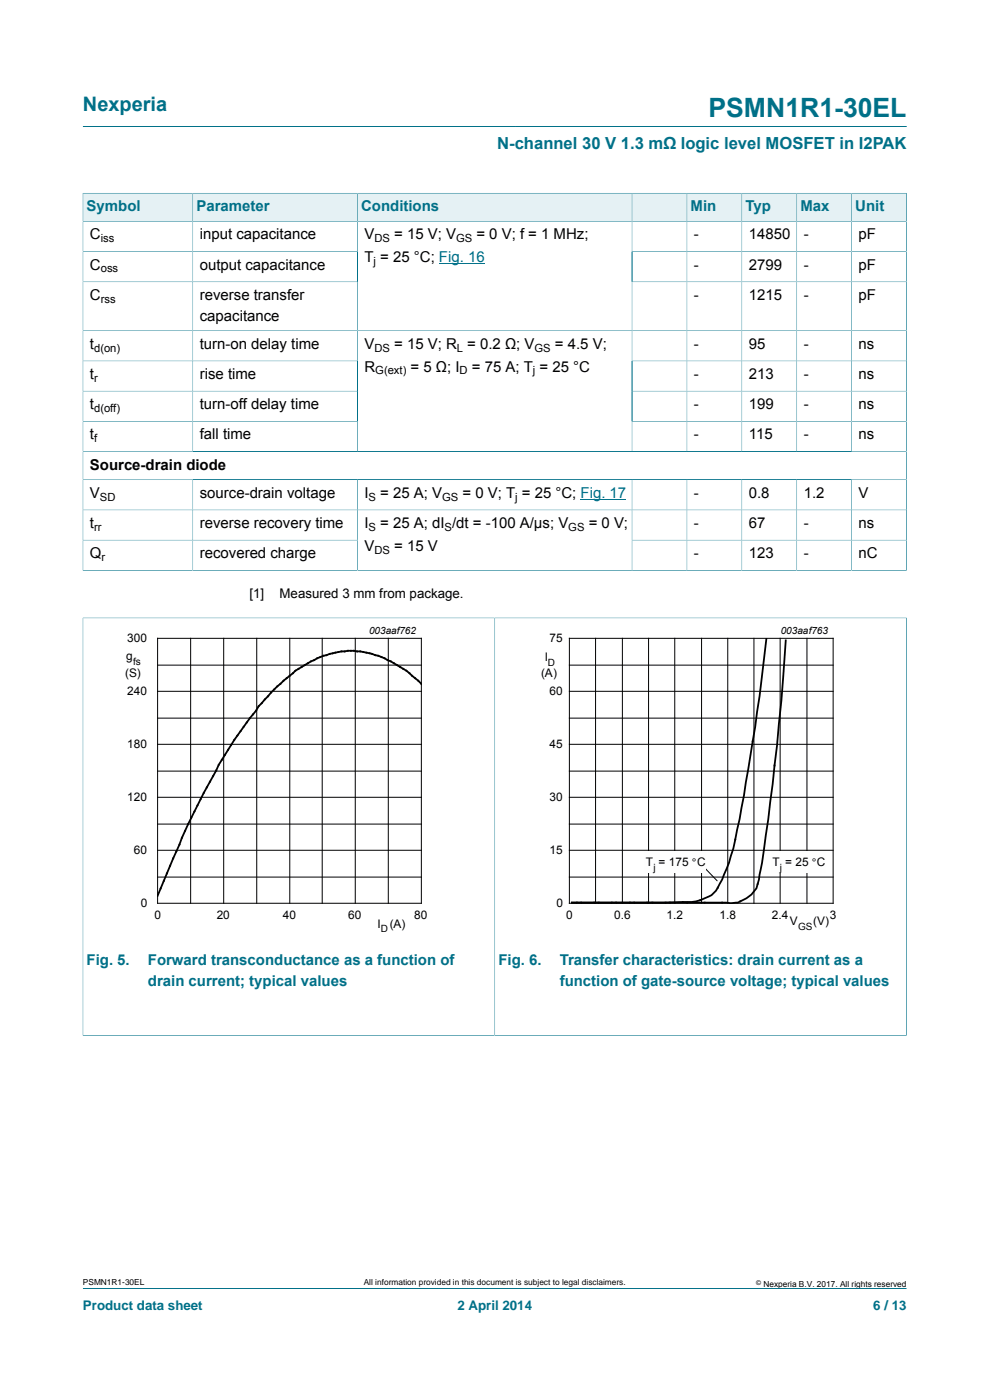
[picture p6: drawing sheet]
<svg xmlns="http://www.w3.org/2000/svg" width="210mm" height="297mm" viewBox="0 0 210 297" stroke-linecap="round" stroke-linejoin="round" font-family="sans-serif">
<path d="M17.6 26.8h174.7M17.6 273.3h174.7" fill="none" stroke="#007088" stroke-width=".21"/>
<path d="M17.7 41.1h23.1v5.8h-23.1z" fill="#e5f1f4"/>
<path d="M17.6 40.9v6.1h23.3v-6h-23.4" fill="none" stroke="#007088" stroke-width=".21"/>
<path d="M41 41.1h34.8v5.8h-34.8z" fill="#e5f1f4"/>
<path d="M40.9 41h34.9v6h-34.9z" fill="none" stroke="#007088" stroke-width=".21"/>
<path d="M75.9 41.1h58.1v5.8h-58.1z" fill="#e5f1f4"/>
<path d="M75.8 41h58.3v6h-58.3z" fill="none" stroke="#007088" stroke-width=".21"/>
<path d="M134.1 41.1h11.5v5.8h-11.5z" fill="#e5f1f4"/>
<path d="M134.1 41h11.6v6h-11.6z" fill="none" stroke="#007088" stroke-width=".21"/>
<path d="M145.8 41.1h11.5v5.8h-11.5z" fill="#e5f1f4"/>
<path d="M145.7 41h11.7v6h-11.7z" fill="none" stroke="#007088" stroke-width=".21"/>
<path d="M157.4 41.1h11.5v5.8h-11.5z" fill="#e5f1f4"/>
<path d="M157.4 41h11.6v6h-11.6z" fill="none" stroke="#007088" stroke-width=".21"/>
<path d="M169.1 41.1h11.5v5.8h-11.5z" fill="#e5f1f4"/>
<path d="M169 41h11.7v6h-11.7z" fill="none" stroke="#007088" stroke-width=".21"/>
<path d="M180.7 41.1h11.5v5.8h-11.5z" fill="#e5f1f4"/>
<g fill="none" stroke="#007088" stroke-width=".21">
<path d="M17.6 53.4h58.2M17.6 59.8h58.2M40.9 47v48.8M75.8 47v48.8M134.1 53.4h58.2M134.1 47v48.8M134.1 59.8h58.2M145.7 47v48.8M157.4 47v48.8M169 47v48.8M192.3 47h-174.7v74.1M192.3 40.9v80.2"/>
<path d="M192.4 41h-11.7v54.8M17.6 70.2h174.7M17.6 76.6h58.2M134.1 76.6h58.2M17.6 83h58.2M17.6 89.4h58.2M17.6 95.8h174.7M134.1 83h58.2M134.1 89.4h58.2M17.6 101.8h174.7M17.6 108.2h174.7M17.6 114.6h58.2"/>
<path d="M40.9 101.8v19.2M75.8 101.8v19.2M134.1 101.8v19.2M134.1 114.6h58.2M145.7 101.8v19.2M157.4 101.8v19.2M169 101.8v19.2M180.7 101.8v19.2M17.5 121h174.9M17.5 131.1h174.9M17.6 131v88.7M104.9 131.1v88.5"/>
<path d="M192.3 131v88.7M17.5 219.6h174.9"/>
</g>
<path d="M93.1 56h9.7M123.2 105.9h9.7" fill="none" stroke="#00f" stroke-width=".21"/>
<g fill="none" stroke="#000" stroke-width=".21">
<path d="M33.4 135.4h56v56.2h-56zM40.4 135.4v56.2M47.5 135.4v56.2M54.5 135.4v56.2M61.5 135.4v56.2M68.3 135.4v56.2M75.4 135.4v56.2M82.4 135.4v56.2M120.8 135.4h55.9v56.2h-55.9zM126.3 135.4v56.2M132 135.4v56.2M137.6 135.4v56.2"/>
<path d="M143.1 135.4v56.2M148.8 135.4v56.2M154.4 135.4v56.2M159.9 135.4v56.2M165.5 135.4v56.2M171.2 135.4v56.2M33.4 152.3h56M33.4 141.1h56M33.4 157.9h56M33.4 146.7h56M120.8 152.3h55.9M120.8 141.1h55.9"/>
<path d="M120.8 157.9h55.9M120.8 146.7h55.9M33.4 174.8h56M33.4 163.6h56M33.4 169.1h56M120.8 174.8h55.9M120.8 163.6h55.9M120.8 169.1h55.9M33.4 186.1h56M33.4 180.4h56M120.8 186.1h55.9M120.8 180.4h55.9"/>
<path d="M148.7 183.3l3.4 3.6"/>
</g>
<path d="M162.6 135.4a491.4 491.4 0 0 1-6.2 40.6 36.5 36.5 0 0 1-4.5 13 7.8 7.8 0 0 1-5.2 2.4l-5.6 .1M166.7 135.9a492.9 492.9 0 0 1-5.7 50.7 5.8 5.8 0 0 1-4 4.6 5.4 5.4 0 0 1-2.9 .3h-32.8h5.7M89.5 145.2l-.1-.1a23.7 23.7 0 0 0-8.5-5.7 17.6 17.6 0 0 0-14.9 .9 26.8 26.8 0 0 0-6.5 4.8l-.7 .5a51.9 51.9 0 0 0-5.8 6.7l-3.3 4.7-3.3 5.3-3.2 5.9a88.8 88.8 0 0 0-5.1 11l-4.7 10.8" fill="none" stroke="#000" stroke-width=".38"/>
<path d="M20.3 132.5h81.9v66.4h-81.9z" fill="none" stroke="#fff" stroke-width=".21"/>
<g fill="#fefefe">
<path d="M163.5 180.6h11.6v4.5h-11.6z" fill-rule="evenodd"/>
<path d="M136.6 180.6h13.1v4.5h-13.1z" fill-rule="evenodd"/>
</g>
<path d="M107.7 132.5h81.9v66.4h-81.9z" fill="none" stroke="#fff" stroke-width=".21"/>
<text font-size="5.6" fill="#007088" x="150.3" y="24.8">PSMN1R1-30EL</text>
<text font-size="4.2" fill="#007088" x="17.6" y="23.6">Nexperia</text>
<text font-size="3.5" fill="#007088" x="105.5" y="31.7">N-channel 30 V 1.3 mΩ logic level MOSFET in I2PAK</text>
<g font-size="3.2" fill="#007088">
<text x="18.4" y="44.8">Symbol</text>
<text x="41.7" y="44.8">Parameter</text>
<text x="76.6" y="44.8">Conditions</text>
<text x="146.5" y="44.8">Min</text>
<text x="158.1" y="44.8">Typ</text>
<text x="169.8" y="44.8">Max</text>
<text x="181.4" y="44.8">Unit</text>
<text x="18.4" y="204.7">Fig. 5.</text>
<text x="31.4" y="204.7">Forward transconductance as a function of</text>
<text x="31.4" y="209.1">drain current; typical values</text>
<text x="105.7" y="204.7">Fig. 6.</text>
<text x="118.7" y="204.7">Transfer characteristics: drain current as a</text>
<text x="118.7" y="209.1">function of gate-source voltage; typical values</text>
</g>
<g font-size="3.2">
<text x="19.1" y="50.8">C</text>
<text x="42.4" y="50.8">input capacitance</text>
<text x="77.3" y="50.8">V</text>
<text x="83.6" y="50.8">= 15 V; V</text>
<text x="101.1" y="50.8">= 0 V; f = 1 MHz;</text>
<text x="147.2" y="50.8">-</text>
<text x="158.8" y="50.8">14850</text>
<text x="170.5" y="50.8">-</text>
<text x="182.1" y="50.8">pF</text>
<text x="19.1" y="57.2">C</text>
<text x="42.4" y="57.2">output capacitance</text>
<text x="77.3" y="55.6">T = 25 °C; Fig. 16</text>
<text x="147.2" y="57.2">-</text>
<text x="158.8" y="57.2">2799</text>
<text x="170.5" y="57.2">-</text>
<text x="182.1" y="57.2">pF</text>
<text x="19.1" y="63.6">C</text>
<text x="42.4" y="63.6">reverse transfer</text>
<text x="147.2" y="63.6">-</text>
<text x="158.8" y="63.6">1215</text>
<text x="170.5" y="63.6">-</text>
<text x="182.1" y="63.6">pF</text>
<text x="42.4" y="68">capacitance</text>
<text x="19.1" y="74">t</text>
<text x="42.4" y="74">turn-on delay time</text>
<text x="77.3" y="74">V</text>
<text x="83.6" y="74">= 15 V; R = 0.2 Ω; V</text>
<text x="117.7" y="74">= 4.5 V;</text>
<text x="147.2" y="74">-</text>
<text x="158.8" y="74">95</text>
<text x="170.5" y="74">-</text>
<text x="182.1" y="74">ns</text>
<text x="19.1" y="80.4">t</text>
<text x="42.4" y="80.4">rise time</text>
<text x="77.3" y="78.8">R</text>
<text x="87.1" y="78.8">= 5 Ω; I</text>
<text x="100.1" y="78.8">= 75 A; T = 25 °C</text>
<text x="147.2" y="80.4">-</text>
<text x="158.8" y="80.4">213</text>
<text x="170.5" y="80.4">-</text>
<text x="182.1" y="80.4">ns</text>
<text x="19.1" y="86.8">t</text>
<text x="42.4" y="86.8">turn-off delay time</text>
<text x="147.2" y="86.8">-</text>
<text x="158.8" y="86.8">199</text>
<text x="170.5" y="86.8">-</text>
<text x="182.1" y="86.8">ns</text>
<text x="19.1" y="93.2">t</text>
<text x="42.4" y="93.2">fall time</text>
<text x="147.2" y="93.2">-</text>
<text x="158.8" y="93.2">115</text>
<text x="170.5" y="93.2">-</text>
<text x="182.1" y="93.2">ns</text>
<text x="19.1" y="99.6">Source-drain diode</text>
<text x="19.1" y="105.6">V</text>
<text x="42.4" y="105.6">source-drain voltage</text>
<text x="77.3" y="105.6">I</text>
<text x="80.7" y="105.6">= 25 A; V</text>
<text x="98.1" y="105.6">= 0 V; T = 25 °C; Fig. 17</text>
<text x="147.2" y="105.6">-</text>
<text x="158.8" y="105.6">0.8</text>
<text x="170.5" y="105.6">1.2</text>
<text x="182.1" y="105.6">V</text>
<text x="19.1" y="112">t</text>
<text x="42.4" y="112">reverse recovery time</text>
<text x="77.3" y="112">I</text>
<text x="80.7" y="112">= 25 A; dI /dt = -100 A/µs; V</text>
<text x="124.9" y="112">= 0 V;</text>
<text x="147.2" y="112">-</text>
<text x="158.8" y="112">67</text>
<text x="170.5" y="112">-</text>
<text x="182.1" y="112">ns</text>
<text x="19.1" y="118.4">Q</text>
<text x="42.4" y="118.4">recovered charge</text>
<text x="77.3" y="116.8">V</text>
<text x="83.6" y="116.8">= 15 V</text>
<text x="147.2" y="118.4">-</text>
<text x="158.8" y="118.4">123</text>
<text x="170.5" y="118.4">-</text>
<text x="182.1" y="118.4">nC</text>
</g>
<g font-size="2.8">
<text x="52.9" y="127">[1]</text>
<text x="59.3" y="127">Measured 3 mm from package.</text>
</g>
<g font-size="2.8" fill="#007088">
<text x="17.6" y="277.9">Product data sheet</text>
<text x="97" y="277.9">2 April 2014</text>
<text x="185.2" y="277.9">6 / 13</text>
</g>
<g font-size="2.5">
<text x="27" y="136.2">300</text>
<text x="116.6" y="136.2">75</text>
<text x="26.5" y="143.5">(S)</text>
<text x="26.8" y="140.1">g</text>
<text x="114.8" y="143.7">(A)</text>
<text x="115.6" y="140.2">I</text>
<text x="27" y="147.5">240</text>
<text x="116.6" y="147.5">60</text>
<text x="27" y="158.8">180</text>
<text x="116.6" y="158.8">45</text>
<text x="27" y="170">120</text>
<text x="116.6" y="170">30</text>
<text x="28.4" y="181.3">60</text>
<text x="116.6" y="181.3">15</text>
<text x="137" y="183.7">T = 1</text>
<text x="143.3" y="183.7">75 °C</text>
<text x="163.9" y="183.7">T</text>
<text x="166.5" y="183.7">= 25</text>
<text x="172.2" y="184">°C</text>
<text x="29.8" y="192.5">0</text>
<text x="32.8" y="195">0</text>
<text x="46" y="195">20</text>
<text x="60" y="195">40</text>
<text x="73.8" y="195">60</text>
<text x="80.1" y="196.9">I</text>
<text x="82.7" y="196.9">(A)</text>
<text x="87.9" y="195">80</text>
<text x="118" y="192.5">0</text>
<text x="120.1" y="195">0</text>
<text x="130.3" y="195">0.6</text>
<text x="141.4" y="195">1.2</text>
<text x="152.6" y="195">1.8</text>
<text x="163.7" y="195">2.4</text>
<text x="167.5" y="196.3">V</text>
<text x="172.5" y="196.3">(V)</text>
<text x="176" y="195">3</text>
</g>
<g font-size="2.4">
<text x="21.4" y="51.4">iss</text>
<text x="79.4" y="51.4">DS</text>
<text x="96.7" y="51.4">GS</text>
<text x="21.4" y="57.8">oss</text>
<text x="79.3" y="56.2">j</text>
<text x="21.4" y="64.2">rss</text>
<text x="20" y="74.6">d(on)</text>
<text x="79.4" y="74.6">DS</text>
<text x="96.9" y="74.6">L</text>
<text x="113.4" y="74.6">GS</text>
<text x="20" y="81">r</text>
<text x="79.6" y="79.4">G(ext)</text>
<text x="97.5" y="79.4">D</text>
<text x="113" y="79.4">j</text>
<text x="20" y="87.4">d(off)</text>
<text x="20" y="93.8">f</text>
<text x="21.2" y="106.2">SD</text>
<text x="78.2" y="106.2">S</text>
<text x="93.8" y="106.2">GS</text>
<text x="109.3" y="106.2">j</text>
<text x="20" y="112.6">rr</text>
<text x="78.2" y="112.6">S</text>
<text x="94.3" y="112.6">S</text>
<text x="120.6" y="112.6">GS</text>
<text x="21.5" y="119">r</text>
<text x="79.4" y="117.5">DS</text>
</g>
<g font-size="2.1">
<text x="78.3" y="134.5">003aaf762</text>
<text x="165.6" y="134.5">003aaf763</text>
<text x="28.3" y="141.1">fs</text>
<text x="116.2" y="141.2">D</text>
<text x="138.6" y="184.7">j</text>
<text x="165.4" y="184.7">j</text>
<text x="80.8" y="197.8">D</text>
<text x="169.3" y="197.3">GS</text>
</g>
<g font-size="1.8">
<text x="17.6" y="272.7">PSMN1R1-30EL</text>
<text x="77.2" y="272.7">All information provided in this document is subject to legal disclaimers.</text>
<text x="161.9" y="273">Nexperia B.V. 2017. All rights reserved</text>
</g>
<text font-size="1.4" x="160.4" y="272.6">©</text>
</svg>
